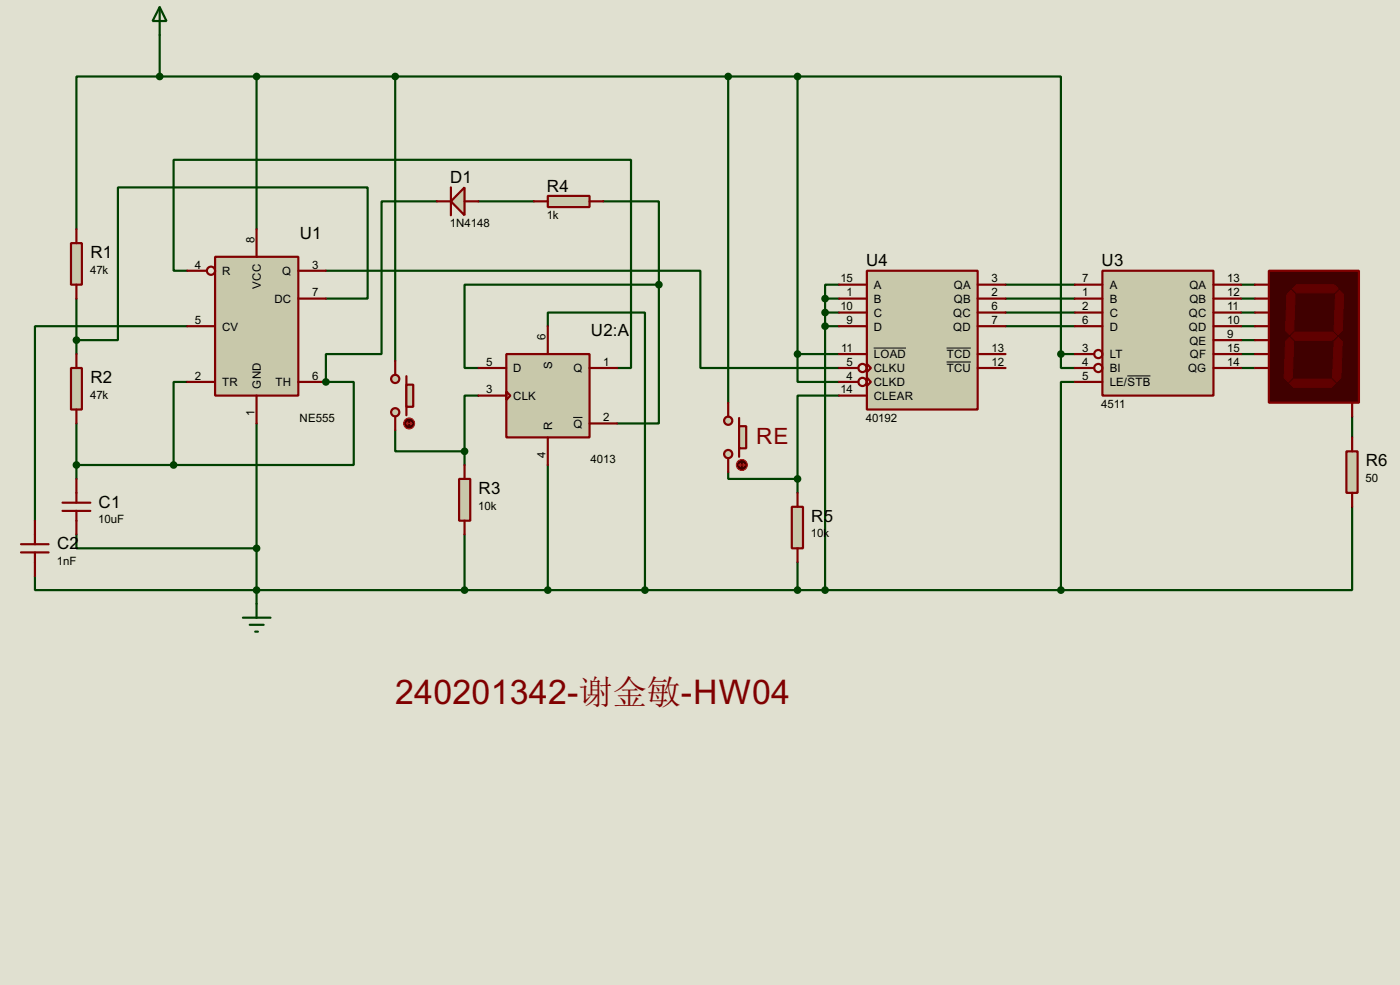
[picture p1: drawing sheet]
<svg xmlns="http://www.w3.org/2000/svg" width="256mm" height="180mm" viewBox="0 0 256 180" stroke-linecap="round" stroke-linejoin="round" font-family="sans-serif">
<path d="M0 0h256.5v180.3h-256.5z" fill="#e0e0d0"/>
<g fill="none" stroke="#004000" stroke-width=".4">
<path d="M29.3 14h-15.3v28M29.3 6.4v7.6M29.3 14h116.8v50.8M47 14v28M72.4 14v52.1M133.4 14v59.7M80.1 36.9h-10.2v27.9h-10.2v5.1M87.7 36.9h10.1M110.5 36.9h10.2v15.2M14 54.7v10.1M34.3 59.7h-27.9v35.6M59.7 49.6h68.6v17.8h25.4"/>
<path d="M59.7 54.7h7.7v-20.4h-45.8v28h-7.6M120.7 52.1h-35.6v15.3h2.6M120.7 52.1v25.4h-7.6M151.2 54.7h2.5M151.2 57.2h2.5M151.2 59.7h2.5M151.2 54.7v53.3M153.7 52.1h-2.5v2.6M184.2 52.1h12.7M184.2 54.7h12.7M184.2 57.2h12.7M184.2 59.7h12.7"/>
<path d="M227.4 52.1h2.5M227.4 54.7h2.5M227.4 57.2h2.5M227.4 59.7h2.5M14 77.5v10.2M47 77.5v33M72.4 78.8v3.8h12.7M87.7 72.4h-2.6v10.2M146.1 64.8v5.1h7.6M146.1 64.8h7.6M153.7 72.4h-7.6v15.3M196.9 69.9h-2.5v38.1"/>
<path d="M227.4 62.3h2.5M227.4 64.8h2.5M227.4 67.4h2.5M247.7 76.3v3.8M14 97.8v2.6h33M85.1 82.6v2.5M85.1 97.8v10.2M100.4 85.1v22.9M133.4 86.4v1.3h12.7M146.1 87.7v2.5M247.7 92.8v15.2h-53.3M6.4 105.5v2.5h188"/>
<path d="M146.1 102.9v5.1"/>
</g>
<circle cx="59.7" cy="69.9" r=".2" fill="#004000"/>
<path d="M146.1 14h48.3v50.8M34.3 49.6h-2.5v-20.3h83.8v38.1h-2.5M100.4 59.7v-2.5h17.8v50.8M34.3 69.9h-2.5v15.2M59.7 69.9h5.1v15.2h-33M194.4 64.8v2.6h2.5M194.4 64.8h2.5M14 85.1h17.8" fill="none" stroke="#004000" stroke-width=".4"/>
<path d="M39.4 47h15.3v25.4h-15.3z" fill="#c8c8aa" stroke="#800000" stroke-width=".4"/>
<g fill="none" stroke="#800000" stroke-width=".4">
<path d="M34.3 49.6h3.6M34.3 59.7h5.1M47 42v5M54.7 49.6h5M54.7 54.7h5M34.3 69.9h5.1M47 72.4v5.1M54.7 69.9h5"/>
<circle cx="38.6" cy="49.6" r=".75"/>
</g>
<path d="M202 49.6h20.3v22.8h-20.3z" fill="#c8c8aa" stroke="#800000" stroke-width=".4"/>
<g fill="none" stroke="#800000" stroke-width=".4">
<path d="M196.9 52.1h5.1M196.9 54.7h5.1M196.9 57.2h5.1M196.9 59.7h5.1M222.3 52.1h5.1M222.3 54.7h5.1M222.3 57.2h5.1M222.3 59.7h5.1M196.9 64.8h3.6M196.9 67.4h3.6M196.9 69.9h5.1M222.3 64.8h5.1"/>
<path d="M222.3 67.4h5.1M222.3 62.3h5.1"/>
<circle cx="201.2" cy="64.8" r=".75"/>
<circle cx="201.2" cy="67.4" r=".75"/>
</g>
<path d="M206.5 68.8h4.3" fill="none" stroke="#000" stroke-width=".18"/>
<path d="M29.3 1.3l1.2 2.6h-2.5zM29.3 1.3v5.1" fill="none" stroke="#004000" stroke-width=".4"/>
<path d="M13 44.5h2v7.6h-2z" fill="#c8c8aa" stroke="#800000" stroke-width=".4"/>
<path d="M14 42v2.5M14 52.1v2.6" fill="none" stroke="#800000" stroke-width=".4"/>
<path d="M13 67.4h2v7.6h-2z" fill="#c8c8aa" stroke="#800000" stroke-width=".4"/>
<path d="M14 64.8v2.6M14 75v2.5M3.9 99.6h5M6.4 95.3v4.3M11.5 92h5.1M11.5 93.5h5.1M14 87.7v4.3M14 93.5v4.3M3.9 101.1h5M6.4 101.1v4.4" fill="none" stroke="#800000" stroke-width=".4"/>
<g fill="#004000" stroke="#004000" stroke-width=".4">
<circle cx="14" cy="85.1" r=".5"/>
<circle cx="47" cy="100.4" r=".5"/>
<circle cx="47" cy="108" r=".5"/>
</g>
<path d="M44.5 113.1h5.1M45.8 114.4h2.5M46.8 115.6h.5M47 110.5v2.6" fill="none" stroke="#004000" stroke-width=".4"/>
<path d="M246.7 82.6h2v7.6h-2z" fill="#c8c8aa" stroke="#800000" stroke-width=".4"/>
<path d="M247.7 80.1v2.5M247.7 90.2v2.6" fill="none" stroke="#800000" stroke-width=".4"/>
<path d="M145.1 92.8h2v7.6h-2z" fill="#c8c8aa" stroke="#800000" stroke-width=".4"/>
<path d="M146.1 90.2v2.6M146.1 100.4v2.5" fill="none" stroke="#800000" stroke-width=".4"/>
<g fill="#c8c8aa" stroke="#800000" stroke-width=".4">
<circle cx="133.4" cy="83.1" r=".75"/>
<circle cx="133.4" cy="77" r=".75"/>
</g>
<path d="M135.4 76.5v7.1" fill="none" stroke="#800000" stroke-width=".4"/>
<path d="M135.4 78h1.3v4.1h-1.3z" fill="#c8c8aa" stroke="#800000" stroke-width=".4"/>
<path d="M133.4 73.7v2.6M133.4 83.9v2.5" fill="none" stroke="#800000" stroke-width=".4"/>
<circle cx="135.9" cy="85.1" r="1" fill="#400000" stroke="#f00" stroke-width=".2"/>
<path d="M135.4 85.1h1.1M135.4 85.1l.3 .3M135.7 84.9l-.3 .2M136.2 84.9l.3 .2M136.5 85.1l-.3 .3" fill="none" stroke="#f00" stroke-width=".2"/>
<path d="M232.5 49.6h16.5v24.1h-16.5z" fill="#400000" stroke="#800000" stroke-width=".4"/>
<g fill="#600000" stroke="#600000" stroke-width=".18">
<path d="M236.8 52.9l.7-.8h6.9l.8 .8-.8 .7h-6.9z" fill-rule="evenodd"/>
<path d="M245.4 53.1l.8 .8-.3 6.6-.7 .8-.8-.8 .3-6.6z" fill-rule="evenodd"/>
<path d="M236.5 61.5l.8-.7h6.8l.8 .7-.8 .8h-6.8z" fill-rule="evenodd"/>
<path d="M236.5 53.1l.8 .8-.3 6.6-.7 .8-.8-.8 .3-6.6z" fill-rule="evenodd"/>
<path d="M244.4 62.5l.8-.7 .7 .7-.2 6.6-.8 .8-.8-.8z" fill-rule="evenodd"/>
<path d="M237 69.4h6.9l.8 .8-.8 .7h-6.9l-.7-.7z" fill-rule="evenodd"/>
<path d="M236.3 61.8l.7 .7-.2 6.6-.8 .8-.7-.8 .2-6.6z" fill-rule="evenodd"/>
</g>
<path d="M229.9 52.1h2.6M229.9 54.7h2.6M229.9 57.2h2.6M229.9 59.7h2.6M229.9 62.3h2.6M229.9 64.8h2.6M229.9 67.4h2.6M247.7 73.7v2.6" fill="none" stroke="#800000" stroke-width=".4"/>
<path d="M158.8 49.6h20.3v25.4h-20.3z" fill="#c8c8aa" stroke="#800000" stroke-width=".4"/>
<g fill="none" stroke="#800000" stroke-width=".4">
<path d="M153.7 52.1h5.1M153.7 54.7h5.1M153.7 57.2h5.1M153.7 59.7h5.1M179.1 52.1h5.1M179.1 54.7h5.1M179.1 57.2h5.1M179.1 59.7h5.1M153.7 64.8h5.1M153.7 72.4h5.1M153.7 67.4h3.6M153.7 69.9h3.6"/>
<path d="M158.8 66.6l.8 .8-.8 .7zM158.8 69.1l.8 .8-.8 .8zM179.1 64.8h5.1M179.1 67.4h5.1"/>
<circle cx="158" cy="67.4" r=".75"/>
<circle cx="158" cy="69.9" r=".75"/>
</g>
<path d="M160.1 63.7h5.9M173.4 63.7h4.5M173.4 66.3h4.5" fill="none" stroke="#000" stroke-width=".18"/>
<circle cx="14" cy="62.3" r=".5" fill="#004000" stroke="#004000" stroke-width=".4"/>
<path d="M92.8 64.8h15.2v15.3h-15.2z" fill="#c8c8aa" stroke="#800000" stroke-width=".4"/>
<path d="M100.4 59.7v5.1M87.7 67.4h5.1M87.7 72.4h5.1M92.8 71.7l.7 .7-.7 .8zM108 67.4h5.1M108 77.5h5.1M100.4 80.1v5" fill="none" stroke="#800000" stroke-width=".4"/>
<path d="M105 76.4h1.7" fill="none" stroke="#000" stroke-width=".18"/>
<path d="M84.1 87.7h2.1v7.6h-2.1z" fill="#c8c8aa" stroke="#800000" stroke-width=".4"/>
<path d="M85.1 85.1v2.6M85.1 95.3v2.5" fill="none" stroke="#800000" stroke-width=".4"/>
<g fill="#004000" stroke="#004000" stroke-width=".4">
<circle cx="100.3" cy="108" r=".5"/>
<circle cx="29.2" cy="14" r=".5"/>
<circle cx="47" cy="14" r=".5"/>
<circle cx="118.1" cy="108" r=".5"/>
<circle cx="133.4" cy="14" r=".5"/>
<circle cx="151.1" cy="54.7" r=".5"/>
<circle cx="151.1" cy="57.2" r=".5"/>
<circle cx="151.1" cy="59.7" r=".5"/>
<circle cx="85.1" cy="108" r=".5"/>
<circle cx="146.1" cy="87.7" r=".5"/>
<circle cx="146.1" cy="108" r=".5"/>
<circle cx="151.1" cy="108" r=".5"/>
<circle cx="194.3" cy="108" r=".5"/>
<circle cx="146.1" cy="14" r=".5"/>
</g>
<g fill="#c8c8aa" stroke="#800000" stroke-width=".4">
<circle cx="72.4" cy="75.5" r=".75"/>
<circle cx="72.4" cy="69.4" r=".75"/>
</g>
<path d="M74.5 68.9v7.1" fill="none" stroke="#800000" stroke-width=".4"/>
<path d="M74.5 70.4h1.2v4.1h-1.2z" fill="#c8c8aa" stroke="#800000" stroke-width=".4"/>
<path d="M72.4 66.1v2.5M72.4 76.3v2.5" fill="none" stroke="#800000" stroke-width=".4"/>
<circle cx="74.9" cy="77.5" r="1" fill="#400000" stroke="#f00" stroke-width=".2"/>
<path d="M74.5 77.5h1M74.5 77.5l.2 .3M74.7 77.3l-.2 .2M75.2 77.3l.3 .2M75.5 77.5l-.3 .3" fill="none" stroke="#f00" stroke-width=".2"/>
<g fill="#004000" stroke="#004000" stroke-width=".4">
<circle cx="85.1" cy="82.6" r=".5"/>
<circle cx="72.4" cy="14" r=".5"/>
<circle cx="146.1" cy="64.8" r=".5"/>
</g>
<path d="M100.4 35.9h7.6v2h-7.6z" fill="#c8c8aa" stroke="#800000" stroke-width=".4"/>
<path d="M97.8 36.9h2.6M108 36.9h2.5" fill="none" stroke="#800000" stroke-width=".4"/>
<circle cx="120.7" cy="52.1" r=".5" fill="#004000" stroke="#004000" stroke-width=".4"/>
<path d="M85.1 34.3v5.1l-2.5-2.5z" fill="#c8c8aa" stroke="#800000" stroke-width=".4"/>
<path d="M80.1 36.9h2.5M82.6 34.3v5.1M85.1 36.9h2.6" fill="none" stroke="#800000" stroke-width=".4"/>
<g fill="#004000" stroke="#004000" stroke-width=".4">
<circle cx="59.7" cy="69.9" r=".5"/>
<circle cx="31.8" cy="85.1" r=".5"/>
<circle cx="194.3" cy="64.8" r=".5"/>
</g>
<text font-size="7" fill="#800000" x="72.4" y="128.9">240201342-谢金敏-HW04</text>
<text font-size="4.6" fill="#800000" x="138.5" y="81.3">RE</text>
<g font-size="3.5">
<text x="82.5" y="33.5">D1</text>
<text x="100.2" y="35.1">R4</text>
<text x="16.6" y="47.2">R1</text>
<text x="54.9" y="43.7">U1</text>
<text x="158.7" y="48.7">U4</text>
<text x="201.8" y="48.7">U3</text>
<text x="108.3" y="61.4">U2:A</text>
<text x="16.6" y="70.1">R2</text>
<text x="250.2" y="85.3">R6</text>
<text x="18.1" y="92.9">C1</text>
<text x="87.7" y="90.4">R3</text>
<text x="148.6" y="95.5">R5</text>
<text x="10.5" y="100.5">C2</text>
</g>
<g font-size="2.4">
<text x="82.4" y="41.6">1N4148</text>
<text x="100.2" y="40.1">1k</text>
<text x="46.6" y="44.5" transform="rotate(-90 46.6 44.5)">8</text>
<text x="16.5" y="50.1">47k</text>
<text x="35.7" y="49.2">4</text>
<text x="40.7" y="50.4">R</text>
<text x="47.8" y="52.8" transform="rotate(-90 47.8 52.8)">VCC</text>
<text x="51.7" y="50.4">Q</text>
<text x="57.2" y="49.2">3</text>
<text x="154" y="51.7">15</text>
<text x="160.1" y="52.9">A</text>
<text x="174.7" y="52.9">QA</text>
<text x="181.7" y="51.7">3</text>
<text x="198.3" y="51.7">7</text>
<text x="203.3" y="52.9">A</text>
<text x="217.9" y="52.9">QA</text>
<text x="224.8" y="51.7">13</text>
<text x="35.7" y="59.3">5</text>
<text x="50.3" y="55.4">DC</text>
<text x="57.2" y="54.3">7</text>
<text x="154" y="56.8">10</text>
<text x="155.1" y="54.3">1</text>
<text x="155.1" y="59.3">9</text>
<text x="160.1" y="55.4">B</text>
<text x="160.1" y="58">C</text>
<text x="174.6" y="58">QC</text>
<text x="174.7" y="55.4">QB</text>
<text x="181.7" y="54.3">2</text>
<text x="181.7" y="56.8">6</text>
<text x="181.7" y="59.3">7</text>
<text x="198.3" y="54.3">1</text>
<text x="198.3" y="56.8">2</text>
<text x="198.3" y="59.3">6</text>
<text x="203.3" y="55.4">B</text>
<text x="203.3" y="58">C</text>
<text x="217.8" y="58">QC</text>
<text x="217.9" y="55.4">QB</text>
<text x="224.8" y="54.3">12</text>
<text x="224.8" y="56.8">11</text>
<text x="224.8" y="59.3">10</text>
<text x="40.7" y="60.5">CV</text>
<text x="100" y="62.3" transform="rotate(-90 100 62.3)">6</text>
<text x="154.1" y="64.4">11</text>
<text x="160.1" y="60.5">D</text>
<text x="160.1" y="65.6">LOAD</text>
<text x="173.4" y="65.6">TCD</text>
<text x="174.6" y="60.5">QD</text>
<text x="181.7" y="64.4">13</text>
<text x="198.3" y="64.4">3</text>
<text x="203.3" y="60.5">D</text>
<text x="203.3" y="65.6">LT</text>
<text x="217.8" y="60.5">QD</text>
<text x="217.9" y="63.1">QE</text>
<text x="218" y="65.6">QF</text>
<text x="224.8" y="61.9">9</text>
<text x="224.8" y="64.4">15</text>
<text x="35.7" y="69.5">2</text>
<text x="40.7" y="70.7">TR</text>
<text x="47.8" y="71.1" transform="rotate(-90 47.8 71.1)">GND</text>
<text x="50.5" y="70.7">TH</text>
<text x="57.2" y="69.5">6</text>
<text x="89.1" y="67">5</text>
<text x="89.1" y="72">3</text>
<text x="94" y="68.1">D</text>
<text x="101.2" y="67.5" transform="rotate(-90 101.2 67.5)">S</text>
<text x="105" y="68.1">Q</text>
<text x="110.5" y="67">1</text>
<text x="154" y="72">14</text>
<text x="155.1" y="67">5</text>
<text x="155.1" y="69.5">4</text>
<text x="160.1" y="68.1">CLKU</text>
<text x="160.1" y="70.7">CLKD</text>
<text x="173.4" y="68.1">TCU</text>
<text x="181.7" y="67">12</text>
<text x="198.3" y="67">4</text>
<text x="198.3" y="69.5">5</text>
<text x="203.3" y="68.1">BI</text>
<text x="203.3" y="70.7">LE/STB</text>
<text x="217.6" y="68.1">QG</text>
<text x="224.8" y="67">14</text>
<text x="16.5" y="73">47k</text>
<text x="46.6" y="76.1" transform="rotate(-90 46.6 76.1)">1</text>
<text x="54.9" y="77.2">NE555</text>
<text x="94" y="73.2">CLK</text>
<text x="110.5" y="77.1">2</text>
<text x="158.6" y="77.2">40192</text>
<text x="160.1" y="73.2">CLEAR</text>
<text x="201.8" y="74.6">4511</text>
<text x="100" y="83.8" transform="rotate(-90 100 83.8)">4</text>
<text x="101.2" y="78.7" transform="rotate(-90 101.2 78.7)">R</text>
<text x="105" y="78.3">Q</text>
<text x="108.2" y="84.8">4013</text>
<text x="250.2" y="88.2">50</text>
<text x="18" y="95.8">10uF</text>
<text x="87.6" y="93.3">10k</text>
<text x="148.6" y="98.4">10k</text>
<text x="10.4" y="103.5">1nF</text>
</g>
</svg>
